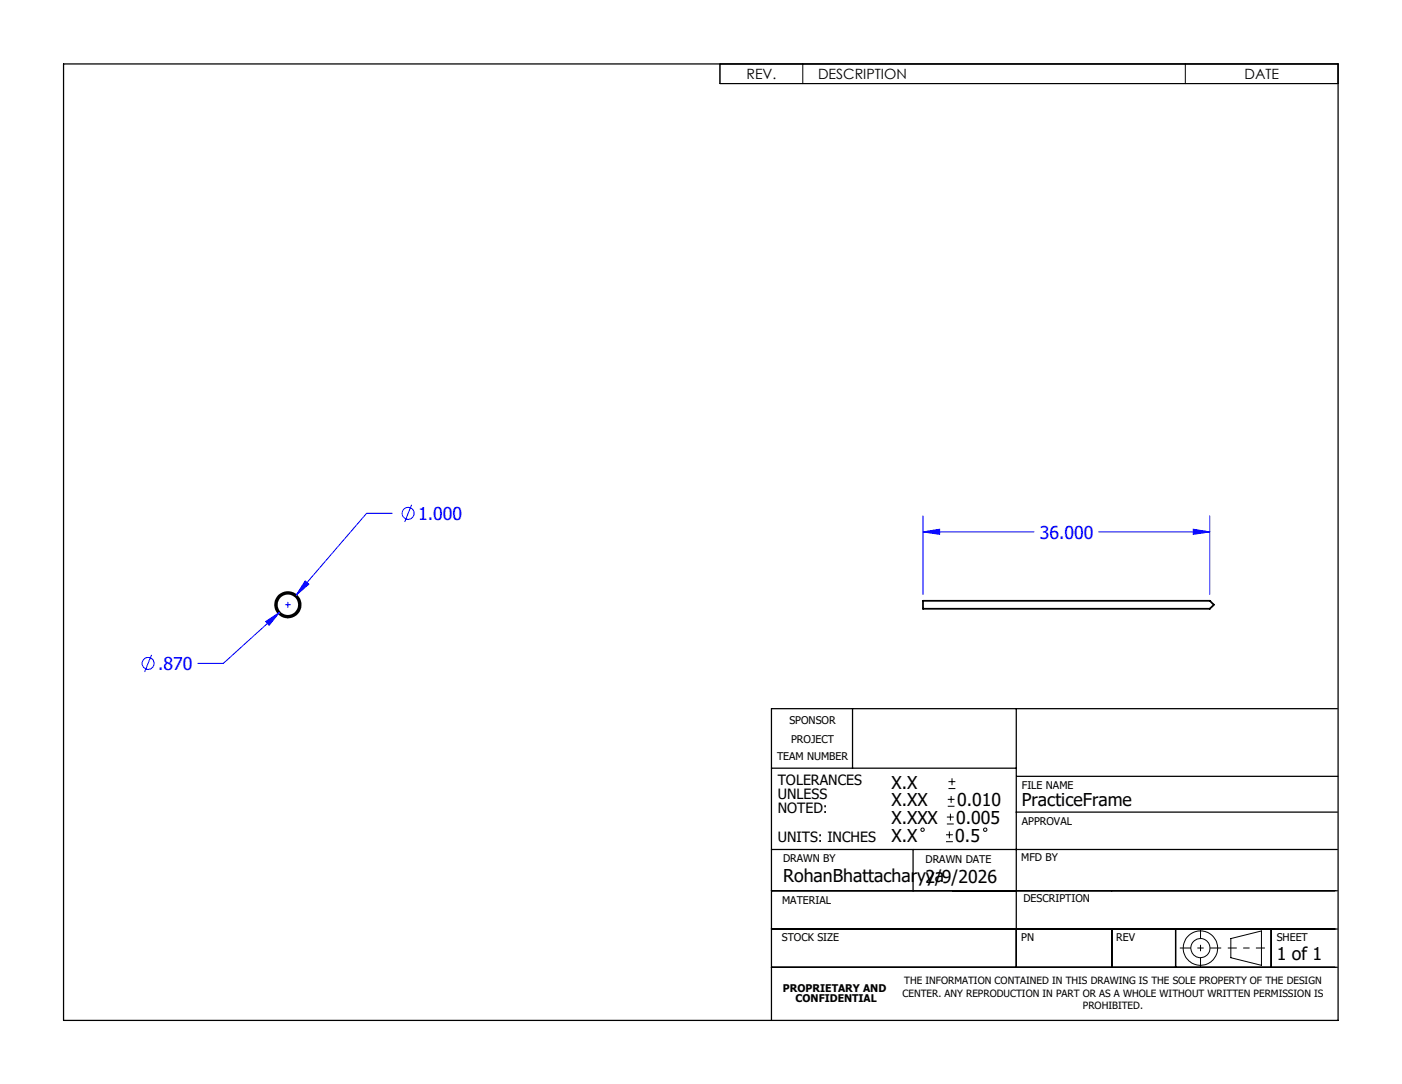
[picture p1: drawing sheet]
<svg xmlns="http://www.w3.org/2000/svg" width="279mm" height="216mm" viewBox="0 0 279 216" stroke-linecap="round" stroke-linejoin="round" font-family="sans-serif">
<g fill="none" stroke="#000" stroke-width=".35">
<path d="M183.9 119.7h57.2l.8 .7-.8 .8h-57.2z"/>
<circle cx="57.4" cy="120.5" r="2.21"/>
<circle cx="57.4" cy="120.4" r="2.54"/>
</g>
<g fill="none" stroke="#00f" stroke-width=".2">
<path d="M57.4 119.9v1.1M60.8 115.7l.8 .6-2.6 2.2zM78.1 102.2h-5l-14.1 16.3M82 100.5l-1.4 3.5M183.9 105.9l3.4-.5v1zM183.9 102.8v15.6M183.9 105.9h22.2M219 105.9h22.1M237.8 105.4l3.3 .5-3.3 .5zM241.1 102.8v15.6M30.2 130.4l-1.4 3.4M53 123.8l2.7-1.8-2.1 2.5z"/>
<path d="M55.7 122l-11.2 10.1h-5.1M56.9 120.4h1"/>
<circle cx="81.3" cy="102.3" r="1.19"/>
<circle cx="29.5" cy="132.1" r="1.2"/>
</g>
<g fill="none" stroke="#000" stroke-width=".2">
<path d="M143.5 12.7h123.2v4h-123.2zM160 12.7v4M236.2 12.7v4M188.9 159.2h1.3M189 157.1h1.4M189 155.7h1.4M189.5 158.5v1.4M189.7 155v1.4M188.5 167.6h1.4M188.5 166.3h1.4M188.7 164.1h1.4M188.7 162.7h1.4"/>
<path d="M188.9 160.6h1.3M189.2 165.6v1.4M189.4 162.1v1.3M245.3 186.9l6.1-1.5v6.9l-6.1-1.6z"/>
<circle cx="183.8" cy="165.3" r=".34"/>
<circle cx="196.3" cy="165.3" r=".34"/>
<circle cx="239.2" cy="188.8" r="3.4"/>
<circle cx="239.2" cy="188.8" r="1.9"/>
</g>
<path d="M235.1 188.8h8.3" fill="none" stroke="#000" stroke-width=".2" stroke-dasharray="15.2 1.3 1.3 1.3" stroke-dashoffset="13" stroke-linecap="butt"/>
<path d="M239.2 185v7.6" fill="none" stroke="#000" stroke-width=".2" stroke-dasharray="15.2 1.3 1.3 1.3" stroke-dashoffset="13.3" stroke-linecap="butt"/>
<path d="M244.7 188.8h7.4" fill="none" stroke="#000" stroke-width=".2" stroke-dasharray="15.2 1.3 1.3 1.3" stroke-dashoffset="13.4" stroke-linecap="butt"/>
<g fill="none" stroke="#000" stroke-width=".25">
<path d="M12.7 12.7h254v190.5h-254zM153.7 153h48.8M169.9 141.1v11.9M202.5 141.1v51.6M202.6 154.6h64M266.5 141.1h-112.8v62.1M153.7 177.4h112.8M153.7 169.2h112.8M182 169.2v8.2M202.5 161.7h64M153.7 192.7h112.8M153.7 185h112.8"/>
<path d="M221.6 185v7.7M234.3 185v7.7M253.3 185v7.7"/>
</g>
<path d="M237.8 105.4l3.3 .5-3.3 .5zM183.9 105.9l3.4-.5v1zM60.8 115.7l-1.8 2.8 2.6-2.2zM53 123.8l.6 .7 2.1-2.5z" fill="#00f"/>
<g font-size="3.5" fill="#00f">
<text x="83.3" y="103.6">1.000</text>
<text x="207.2" y="107.3">36.000</text>
<text x="31.5" y="133.5">.870</text>
</g>
<g font-size="3.5">
<text x="177.7" y="157.1">X.X</text>
<text x="177.7" y="160.6">X.XX</text>
<text x="190.7" y="160.6">0.010</text>
<text x="203.6" y="160.6">PracticeFrame</text>
<text x="177.7" y="164.1">X.XXX</text>
<text x="177.7" y="167.6">X.X</text>
<text x="190.4" y="167.6">0.5</text>
<text x="190.6" y="164.1">0.005</text>
<text x="156.1" y="175.7">RohanBhattacharyya</text>
<text x="184.4" y="175.8">2/9/2026</text>
<text x="254.4" y="191.3">1 of 1</text>
</g>
<g font-size="2.8">
<text x="148.8" y="15.7">REV.</text>
<text x="163" y="15.7">DESCRIPTION</text>
<text x="248" y="15.7">DATE</text>
<text x="155" y="156.3">TOLERANCES</text>
<text x="155" y="159.2">UNLESS</text>
<text x="155" y="162">NOTED:</text>
<text x="155" y="167.6">UNITS: INCHES</text>
</g>
<g font-size="2.1">
<text x="157.3" y="144.2">SPONSOR</text>
<text x="157.7" y="148">PROJECT</text>
<text x="154.8" y="151.5">TEAM NUMBER</text>
<text x="203.6" y="157.1">FILE NAME</text>
<text x="203.6" y="164.4">APPROVAL</text>
<text x="156.1" y="171.7">DRAWN BY</text>
<text x="184.4" y="171.9">DRAWN DATE</text>
<text x="203.5" y="171.5">MFD BY</text>
<text x="204" y="179.6">DESCRIPTION</text>
<text x="155.9" y="180.1">MATERIAL</text>
<text x="155.8" y="187.5">STOCK SIZE</text>
<text x="203.5" y="187.4">PN</text>
<text x="222.5" y="187.4">REV</text>
<text x="254.4" y="187.4">SHEET</text>
<text x="156" y="197.5">PROPRIETARY AND</text>
<text x="158.6" y="199.6">CONFIDENTIAL</text>
</g>
<g font-size="2">
<text x="180.2" y="196">THE INFORMATION CONTAINED IN THIS DRAWING IS THE SOLE PROPERTY OF THE DESIGN</text>
<text x="179.8" y="198.5">CENTER. ANY REPRODUCTION IN PART OR AS A WHOLE WITHOUT WRITTEN PERMISSION IS</text>
<text x="215.8" y="201">PROHIBITED.</text>
</g>
</svg>
